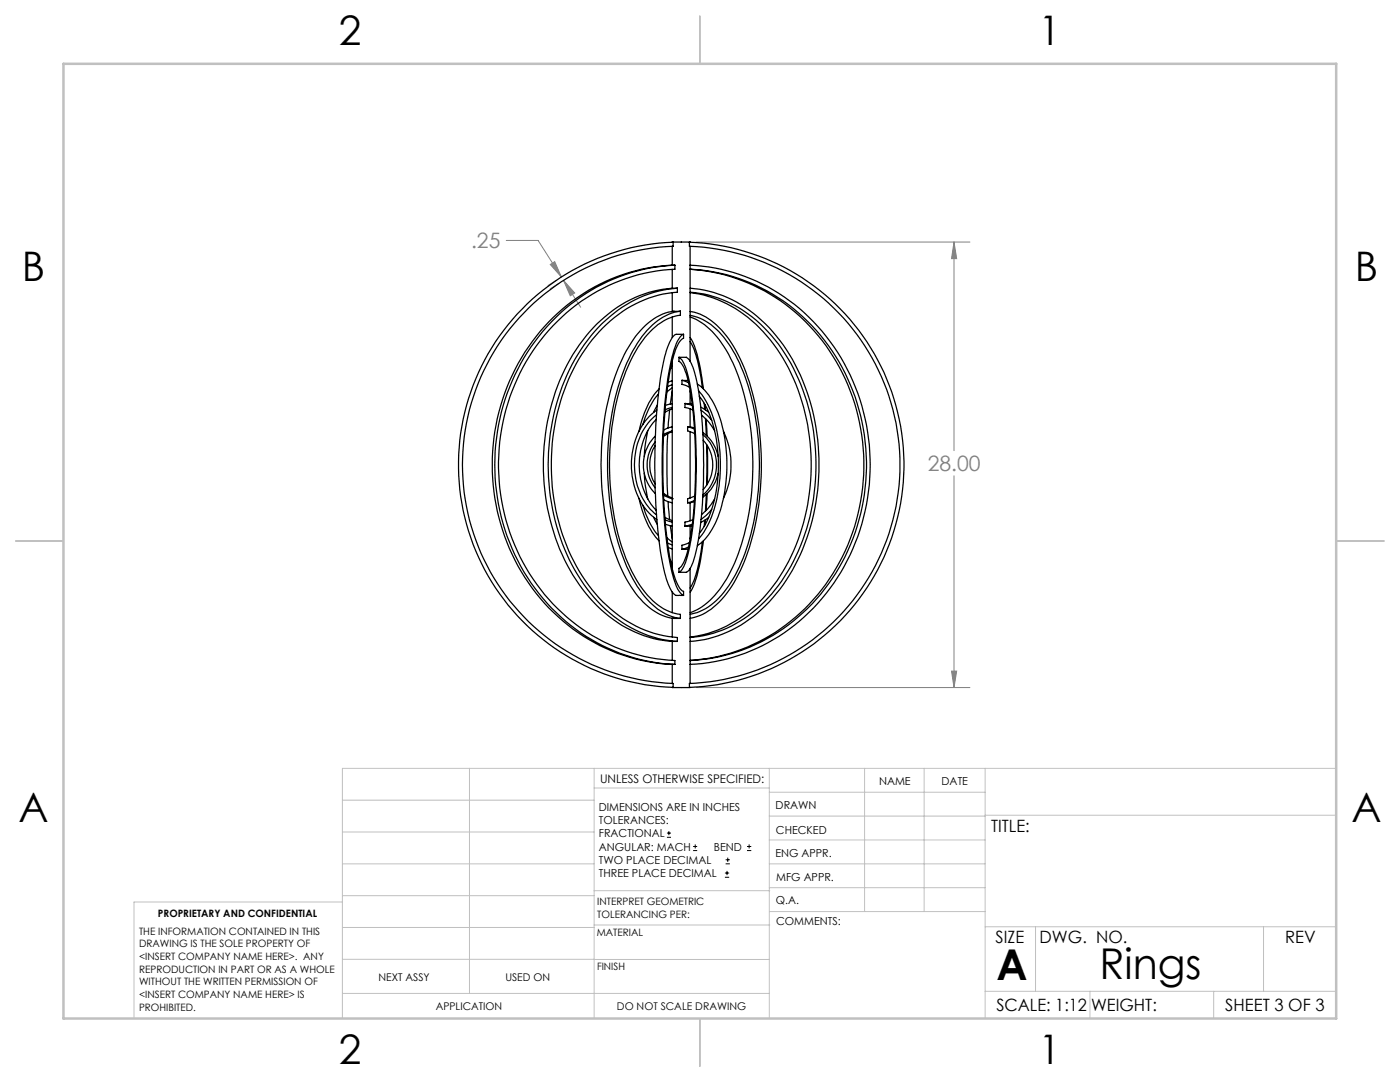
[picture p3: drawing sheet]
<svg xmlns="http://www.w3.org/2000/svg" width="279mm" height="216mm" viewBox="0 0 279 216" stroke-linecap="round" stroke-linejoin="round" font-family="sans-serif">
<g fill="none" stroke="#000" stroke-width=".2">
<path d="M133.1 167.1h.8M133.1 166.2h.8M133.5 165.8v.9M138.3 169.7h.8M138.3 168.9h.8M138.7 168.5v.8M144.7 175h.8M144.7 174.2h.8M144.8 172.4h.9M144.8 171.6h.9M145.1 173.8v.8M145.2 171.1v.9"/>
<path d="M149.1 169.7h.8M149.1 168.9h.8M149.5 168.5v.8"/>
</g>
<path d="M101 48h6.4l4.6 7.3M109.8 52.8l.9-.6 1.3 3.1zM111 56l-1.6 1M111.4 56.6l-1.6 1M112.5 56l2.2 2.5-.9 .5zM112.5 56l3.4 5.3M139 48.3h54.6M190.4 48.3v41.6M190.4 48.3l.5 3.3h-1zM190.4 94.9v42.3M139 137.2h54.6M189.9 133.9h1l-.5 3.3z" fill="none" stroke="#808080" stroke-width=".2"/>
<g fill="none" stroke="#c0c0c0" stroke-width=".2">
<path d="M68.3 159.7h50.3M93.7 153.3v44.9M118.6 153.3v49.9M118.6 157.2h34.9M153.5 153.3v49.9M153.5 158.1h43.1M172.5 153.3v28.6M184.4 153.3v28.6M196.6 153.3v49.9M266.7 153.3h-198.4v49.9M68.3 178.7h50.3M68.3 172.4h50.3"/>
<path d="M68.3 166h50.3M68.3 180h-41.6v23.2M118.6 177.7h35M153.5 167.6h43.1M153.5 162.8h43.1M153.5 172.4h43.1M153.5 177.1h43.1M196.6 162.7h70.1M68.3 198.2h85.2M68.3 191.4l85.2 .1M68.3 185.1h50.3M118.6 184.6h35"/>
<path d="M153.6 181.9h43M196.6 197.8h70.1M196.6 184.9h70.1M206.7 184.9v12.9M217.5 197.8v5.4M242.2 197.8v5.4M252.2 184.9v12.9"/>
</g>
<path d="M139.7 3.2v9.5M3.1 107.9h9.6M266.7 107.9h9.5M139.7 203.2v9.6" fill="none" stroke="#c0c0c0" stroke-width=".25"/>
<path d="M12.7 12.7h254v190.5h-254z" fill="none" stroke="#c0c0c0" stroke-width=".5"/>
<path d="M112.5 56l2.2 2.5-.9 .5zM109.8 52.8l.9-.6 1.3 3.1zM190.4 48.3l.5 3.3h-1zM189.9 133.9h1l-.5 3.3z" fill="#808080"/>
<g fill="none" stroke="#000" stroke-width=".25">
<path d="M134.2 52.9h.5M134.2 52.9a37.6 37.6 0 0 0-33 24.4 41.4 41.4 0 0 0 13.1 48.2 35.6 35.6 0 0 0 19.9 7.1M134.2 48.3h3.5M134.2 49.1v3.8M134.2 53.7v3.8M134.2 58.4v3.8M134.7 52.9v.8a36.8 36.8 0 0 0-32.5 24.3 40.5 40.5 0 0 0 12.9 46.7 35.3 35.3 0 0 0 19.6 7.1v.8M134.7 52.9a37.6 37.6 0 0 0-33 24.4 41.3 41.3 0 0 0 14.2 49 36.2 36.2 0 0 0 18.8 6.3M135.2 57.5v.8a24.1 24.1 0 0 0-17.7 10.4 42.1 42.1 0 0 0-6.6 33.2 35.1 35.1 0 0 0 11.8 20.3 22.2 22.2 0 0 0 12.5 5v.8M135.2 57.5a25.4 25.4 0 0 0-19.3 12.3 43.7 43.7 0 0 0 0 45.9 25.5 25.5 0 0 0 18.3 12.2l1 .1M135.2 57.5a23.2 23.2 0 0 0-16.8 7.9 40.1 40.1 0 0 0-10 27.3 40.2 40.2 0 0 0 10 27.4 23.1 23.1 0 0 0 16.6 7.9h.2M137.6 48.3a44.4 44.4 0 0 1 42.8 44.4 44.4 44.4 0 0 1-42.8 44.5v-.8a43.7 43.7 0 0 0 42-43.6 43.7 43.7 0 0 0-42-43.7z"/>
<path d="M137.7 53.7h.1M137.7 53.7a36.8 36.8 0 0 1 32.5 24.3 40.6 40.6 0 0 1-11.9 45.9 35.3 35.3 0 0 1-20.6 7.9M137.7 52.9a37.6 37.6 0 0 1 33 24.4 41.6 41.6 0 0 1-11.1 46.6 36.4 36.4 0 0 1-21.9 8.7M137.7 53.7a36.9 36.9 0 0 1 32 24.3 40.3 40.3 0 0 1-14.9 48.2 35.2 35.2 0 0 1-17.1 5.6M137.7 58.3a23.8 23.8 0 0 1 17 9.5 40.6 40.6 0 0 1 8 28 38.4 38.4 0 0 1-10.2 24.3 23.1 23.1 0 0 1-14.8 7.1M137.7 58.4a24.4 24.4 0 0 1 16.7 10.3 41.9 41.9 0 0 1 7 30.8 35.8 35.8 0 0 1-12.1 22.7 22.5 22.5 0 0 1-11.6 4.9M137.7 57.5a24.3 24.3 0 0 1 17.2 9.6 41.2 41.2 0 0 1 8.5 28.1 38.9 38.9 0 0 1-10.6 25.7 23.6 23.6 0 0 1-15.1 7.1M137.7 49.1v23M105.2 60.6a44.6 44.6 0 0 1 29.1-12.3v.8a43.7 43.7 0 0 0-42 43.7 43.7 43.7 0 0 0 42 43.6v.8a44.4 44.4 0 0 1-39.9-28.6 44.4 44.4 0 0 1 10.8-48zM131.4 78.6a15.7 15.7 0 0 0-3.1 6.1M131.5 77.6a17.4 17.4 0 0 0-4 8.4M134.2 77.4l-1.1 .8"/>
<path d="M134.2 76.8l-1 .4M134.2 76l-.9 .3M134.2 72.9l-.4 .8M134.2 78l-.4 2.6M134.2 63.3v4M134.2 72v41.5M134.2 72.1h-.1M135.5 71.3v.8a4.8 4.8 0 0 1 1.6 2.9 83.9 83.9 0 0 1 1.6 22.5 49.6 49.6 0 0 1-2.1 14.3l-.6 1.2-.5 .4v.8M135.5 71.3a6.2 6.2 0 0 1 1.9 3.9 99.4 99.4 0 0 1 1 28.7 28.9 28.9 0 0 1-2.1 9.4l-.3 .5-.5 .4M135.5 71.3h1.3a2 2 0 0 1 1.3 1.6 50.5 50.5 0 0 1 2.2 15 88.9 88.9 0 0 1-1.6 22.9l-.1 .5a4.1 4.1 0 0 1-1.7 2.9h-1.4M135.8 62.1v.8a11.8 11.8 0 0 0-8 5.7 40.2 40.2 0 0 0-5.9 19 52.1 52.1 0 0 0 3.8 25.5 17.6 17.6 0 0 0 7.3 8.6l1.1 .5 1.7 .4v.8M135.8 62.1a11.9 11.9 0 0 0-8.1 5.7 42 42 0 0 0-6.3 20.3 53 53 0 0 0 4.1 25.8 17.7 17.7 0 0 0 7.4 8.7l1.7 .6 1.2 .2"/>
<path d="M135.8 62.1a9.2 9.2 0 0 0-7.5 3.3 29.4 29.4 0 0 0-6.8 13.9 56.5 56.5 0 0 0 1.9 32.8 19.3 19.3 0 0 0 8.2 10.5 7.5 7.5 0 0 0 4.2 .8M136.1 75.9h1.2M136.1 75.9l1.3 .4M136.1 75.9v.8l1.5 .6M136.4 66.7v.8a4.3 4.3 0 0 0-1.7 2.8 75.3 75.3 0 0 0-2.4 19.3 105.3 105.3 0 0 0 1.9 23.9l.3 1.2a5.4 5.4 0 0 0 1.9 3.3v.8M136.4 66.7a4.5 4.5 0 0 0-1.8 2.8 83.4 83.4 0 0 0-2.4 21.6 94.8 94.8 0 0 0 2.2 24.4 5.2 5.2 0 0 0 2 3.3M136.4 66.7h-.1a2.11 2.11 0 0 0-2.6 1.5 45.5 45.5 0 0 0-2.6 13.6 125.1 125.1 0 0 0 1.1 30.5l.6 2.6a6 6 0 0 0 2.1 3.9h1.5M137.7 62.9a11.8 11.8 0 0 1 7.7 5.7 39.2 39.2 0 0 1 5.8 17.9 52.6 52.6 0 0 1-3.6 26.6 17.9 17.9 0 0 1-7.4 8.6l-1.1 .5-1.4 .4M137.7 63.3a14.2 14.2 0 0 1 7.3 6.7 47.4 47.4 0 0 1 5.2 23.3 47.3 47.3 0 0 1-5.2 22.2 14.2 14.2 0 0 1-7.3 6.7M137.7 62.2a11.7 11.7 0 0 1 7.4 4.9 40.2 40.2 0 0 1 6.6 19.9 53.7 53.7 0 0 1-4 26.9 18.2 18.2 0 0 1-7.4 8.7l-2.6 .8M137.7 68.2a25.2 25.2 0 0 1 2.5 9.2M137.7 67.3a22.6 22.6 0 0 1 2.5 9l.2 1.3"/>
<path d="M137.7 78v2.5M139.2 76.6a14 14 0 0 1 5 8.7 31 31 0 0 1-1.5 19.2 10.8 10.8 0 0 1-3.5 4.4M139.4 77.9a19.8 19.8 0 0 1 4.2 11.4 29 29 0 0 1-2.5 15.8l-.6 1.1-1.1 1.4M139.6 79.1a21.4 21.4 0 0 1 3.7 12 25.8 25.8 0 0 1-2.9 14.2l-.8 1.1M127.5 99.4a17.4 17.4 0 0 0 4 8.5M128.6 94.4l.2 2.5 .5 2.7M129.3 85.9l-.5 2.7-.2 2.5M130.7 88.2a7.3 7.3 0 0 0 0 9.1M130.7 88.9a7.4 7.4 0 0 0 0 7.7M130.8 87a8.1 8.1 0 0 0 0 11.5M131 83.7a13.9 13.9 0 0 0 0 18.1M131 82.8a13.4 13.4 0 0 0-3.8 14.2 11.7 11.7 0 0 0 3.8 5.7"/>
<path d="M131.1 81.8a13.4 13.4 0 0 0-5 12.4 12.9 12.9 0 0 0 5 9.5M131.2 80.8l-.7 1.5M132.4 98.4l1.8 1M132.4 98.8l1.8 .7M132.5 99.7l1.7 .6M133.2 86.5l-.1 4.3 .1 8.2M133.6 81.8l-.3 3.6M134.2 99.5h.1M134.2 86l-1.8 .7M134.2 86.1l-1.8 1M134.2 85.2l-1.7 .6M134.2 81.6l-1.5 .7"/>
<path d="M134.2 81.3l-1.5 .5M134.2 80.5l-1.4 .4M136.7 80.5h1M136.7 80.5l1.5 .4M136.7 80.5v.8l1.6 .5M137.2 85.2v.8l1.4 .5M137.2 85.2l1.4 .4M137.2 85.2h.5M137.7 80.5l.4 .1M137.7 85.2l.9 .2M137.7 81.6v3.6M137.7 86.1v13.3"/>
<path d="M138.6 99.9l-1.4 .4M138.6 99l-1.4 .5v.8M139.8 81.2l1.6 1.1M139.9 81.8l1.5 1.3 .6 .8M140 82.8l1.6 1.6 1 1.5M140.3 86.7a8.1 8.1 0 0 1 0 12.1M140.3 86.3a7.9 7.9 0 0 1 3 4.8M140.3 87.8a7.3 7.3 0 0 1 0 9.9M140.5 80.5l.2 1.2M140.7 80.8l.1 1M140.8 83.5l.2 3.4M140.9 83.7l.2 3.3"/>
<path d="M141 98.6l-.2 3.4M141 88.7v8.1M141.1 98.5l-.2 3.3M141.2 88.9v7.7M142.6 99.6l-1.4 2-1.2 1.1M143.3 94.4a8.2 8.2 0 0 1-3 4.8M144.4 86a15.6 15.6 0 0 1 0 13.4M128.3 100.8a16.1 16.1 0 0 0 3.1 6.1M130.5 103.2l.7 1.5M132.7 103.2l1.5 .7M132.7 103.8l1.5 .4M132.8 104.6l1.4 .4"/>
<path d="M133.1 107.3l1.1 .8M133.2 108.3l1 .4M133.3 100.1l.3 3.6M133.3 109.2l.9 .3M133.8 104.9l.4 2.6M133.8 111.8l.4 .8M134.1 113.3l.1 .1M134.2 118.1v4.1M136.1 109.6h1.2M136.7 105h1M137.2 100.3h.5M137.4 109.1l-1.3 .5"/>
<path d="M137.6 108.2l-1.5 .6v.8M137.7 100.3v3.6M137.7 105v2.5M137.7 113.4v23M138.1 104.9l-.4 .1M138.2 104.6l-1.5 .4M138.3 103.7l-1.6 .5v.8M138.6 100.1l-.9 .2M140.2 108.1a25.2 25.2 0 0 1-2.5 9.2M140.4 107.9a33.6 33.6 0 0 1-2.3 9.7l-.4 .5M140.7 103.8l-.2 1.3M140.8 103.7l-.1 1"/>
<path d="M141.4 103.2l-1.6 1.1M142 101.6l-1.1 1.3-1 .7M134.2 132.6h.5M134.2 137.2h3.5M134.2 123.4v3.7M134.2 128v3.8M134.2 132.6v3.8M137.7 131.8h.1"/>
</g>
<g font-size="8.5">
<text x="198.9" y="195.5">A</text>
<text x="219.4" y="195.4">Rings</text>
</g>
<g font-size="8.1">
<text x="67.6" y="8.9">2</text>
<text x="207.3" y="8.9">1</text>
<text x="4.4" y="56.2">B</text>
<text x="270.4" y="56.2">B</text>
<text x="3.7" y="164.1">A</text>
<text x="269.7" y="164.1">A</text>
<text x="67.6" y="212.4">2</text>
<text x="207.3" y="212.4">1</text>
</g>
<g font-size="4.2" fill="#808080">
<text x="94" y="49.6">.25</text>
<text x="185.1" y="94">28.00</text>
</g>
<g font-size="3.4">
<text x="197.8" y="166">TITLE:</text>
<text x="198.7" y="188.1">SIZE</text>
<text x="207.5" y="188.1">DWG. NO.</text>
<text x="256.5" y="188.2">REV</text>
<text x="198.8" y="201.7">SCALE: 1:12</text>
<text x="217.7" y="201.8">WEIGHT:</text>
<text x="244.5" y="201.7">SHEET 3 OF 3</text>
</g>
<text font-size="2.4" x="119.8" y="156.2">UNLESS OTHERWISE SPECIFIED:</text>
<g font-size="2.2">
<text x="119.5" y="161.8">DIMENSIONS ARE IN INCHES</text>
<text x="154.8" y="161.4">DRAWN</text>
<text x="175.4" y="156.6">NAME</text>
<text x="187.9" y="156.7">DATE</text>
<text x="119.5" y="164.4">TOLERANCES:</text>
<text x="119.5" y="167.1">FRACTIONAL</text>
<text x="154.9" y="166.3">CHECKED</text>
<text x="119.5" y="169.7">ANGULAR: MACH</text>
<text x="119.5" y="172.4">TWO PLACE DECIMAL</text>
<text x="142.5" y="169.7">BEND</text>
<text x="154.8" y="171">ENG APPR.</text>
<text x="119.5" y="175">THREE PLACE DECIMAL</text>
<text x="154.9" y="175.7">MFG APPR.</text>
<text x="154.9" y="180.4">Q.A.</text>
<text x="154.9" y="184.6">COMMENTS:</text>
</g>
<g font-size="2.1">
<text x="75.5" y="195.7">NEXT ASSY</text>
<text x="100.9" y="195.7">USED ON</text>
<text x="86.9" y="201.5">APPLICATION</text>
<text x="123.1" y="201.6">DO NOT SCALE DRAWING</text>
</g>
<g font-size="2">
<text x="31.5" y="182.9">PROPRIETARY AND CONFIDENTIAL</text>
<text x="119.2" y="180.6">INTERPRET GEOMETRIC</text>
<text x="119.2" y="183.1">TOLERANCING PER:</text>
<text x="27.8" y="186.5">THE INFORMATION CONTAINED IN THIS</text>
<text x="27.8" y="189">DRAWING IS THE SOLE PROPERTY OF</text>
<text x="27.8" y="191.6">&lt;INSERT COMPANY NAME HERE&gt;. ANY</text>
<text x="119.1" y="186.7">MATERIAL</text>
<text x="27.8" y="194.1">REPRODUCTION IN PART OR AS A WHOLE</text>
<text x="27.8" y="196.6">WITHOUT THE WRITTEN PERMISSION OF</text>
<text x="119.1" y="193.5">FINISH</text>
<text x="27.8" y="199.1">&lt;INSERT COMPANY NAME HERE&gt; IS</text>
<text x="27.8" y="201.7">PROHIBITED.</text>
</g>
</svg>
